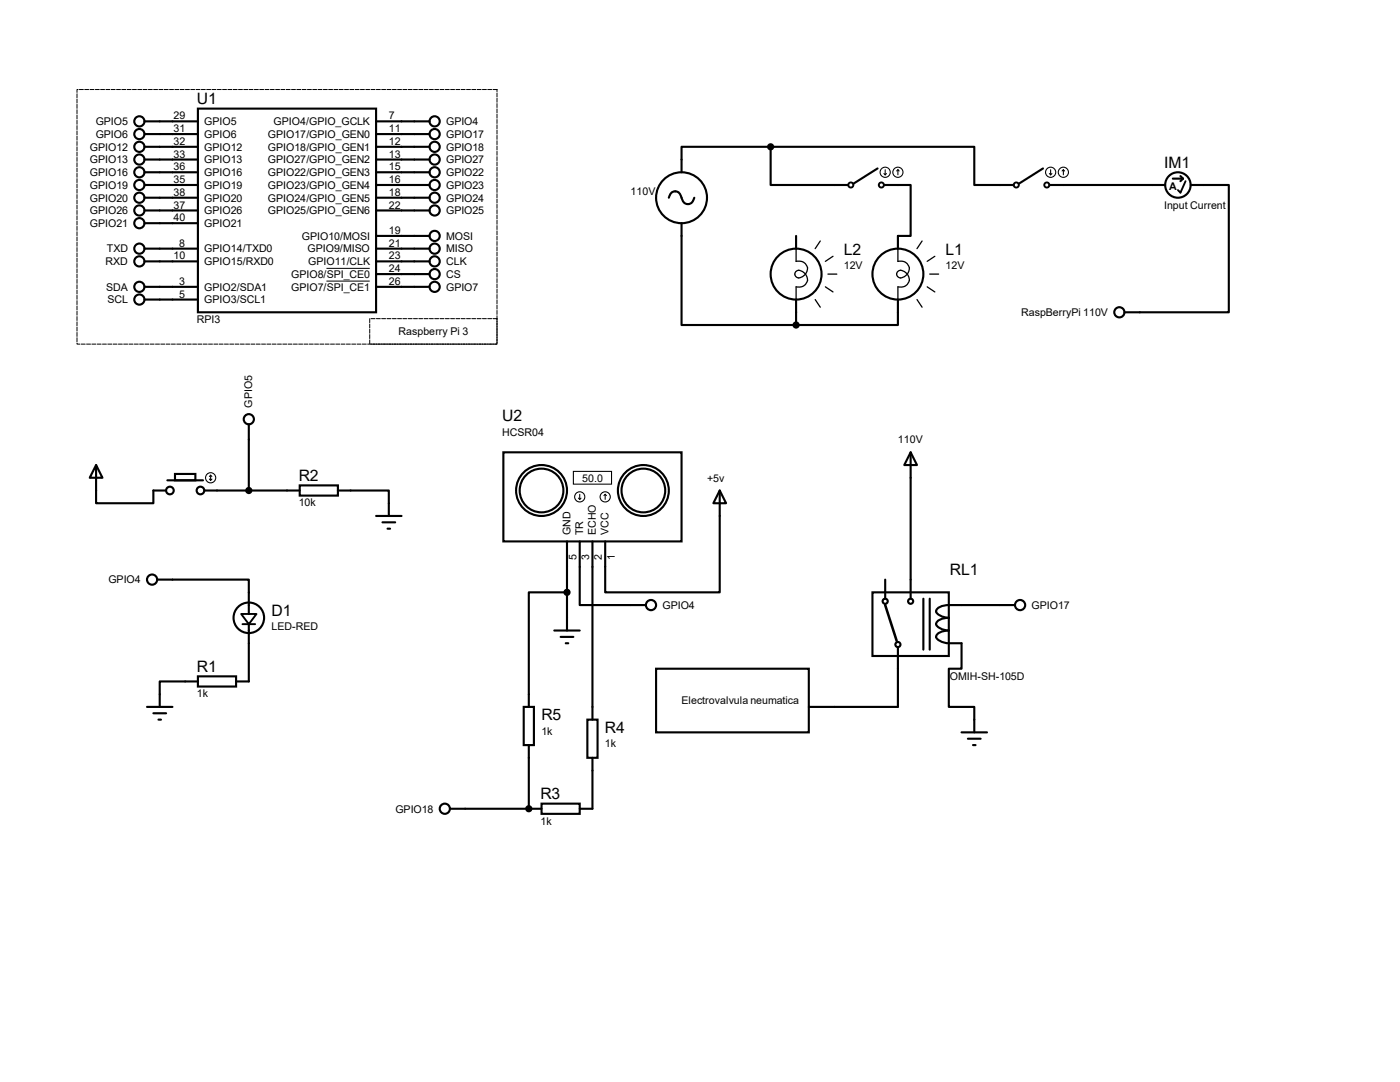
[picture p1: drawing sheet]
<svg xmlns="http://www.w3.org/2000/svg" width="279mm" height="216mm" viewBox="0 0 279 216" stroke-linecap="round" stroke-linejoin="round" font-family="sans-serif">
<g fill="none" stroke="#000" stroke-width=".42">
<path d="M28.8 24.2h10.7M28.8 26.8h10.7M28.8 29.3h10.7M28.8 31.8h10.7M28.8 34.4h10.7M28.8 36.9h10.7M28.8 39.5h10.7M39.5 21.7h35.6v40.6h-35.6zM75.1 24.2h10.6M75.1 26.8h10.6M75.1 29.3h10.6M75.1 31.8h10.6"/>
<path d="M75.1 34.4h10.6M75.1 36.9h10.6M75.1 39.5h10.6M133.5 39.5a1.27 1.27 0 0 1 1.2-1.3 1.27 1.27 0 0 1 1.3 1.3 1.27 1.27 0 0 0 1.3 1.2 1.27 1.27 0 0 0 1.3-1.2M153.8 29.3h-17.8v5.1M153.8 29.3v7.6h15.5M153.8 29.3h40.6v7.6h7.9M175.1 33.6l-4.8 3.1M176.4 36.9h5.3v10.2h-2.5v2.5M208.2 33.6l-4.9 3.1M209.4 36.9h23.1M234.1 35.6h2"/>
<path d="M235.6 35.1l.5 .5M236.1 35.6l-.5 .6M237.6 36.9h7.6v25.4h-20.8M28.8 42h10.7M28.8 44.5h10.7M28.8 57.2h10.7M28.8 59.8h10.7M28.8 49.6h10.7M28.8 52.2h10.7M75.1 42h10.6M75.1 57.2h10.6M75.1 49.6h10.6"/>
<path d="M75.1 52.2h10.6M75.1 47.1h10.6M75.1 54.7h10.6M136 44.5v20.4h22.9M158.9 47.1v2.5M158.9 59.8v5.1M179.2 59.8v5.1h-20.3M19.2 92.8l1.2 2.5h-2.5zM19.2 92.8v7.6h11.4v-2.5h2.5M33.4 95.8h7.1M34.9 94.6h4.1v1.2h-4.1zM40.8 97.9h19"/>
<path d="M49.7 84.7v13.2M59.8 96.9h7.6v2h-7.6zM67.4 97.9h10.2v5.1M100.5 90.3h35.5v17.7h-35.5zM143.6 97.9l1.3 2.5h-2.5zM143.6 97.9v20.3h-22.8v-10.2M181.7 90.3l1.3 2.5h-2.5zM181.7 90.3v29.2M31.4 115.7h18.3v6.8M75.1 103h5M76.3 104.2h2.6M77.3 105.5h.6"/>
<path d="M113.2 118.2h-7.7v22.9M113.2 108v17.8M115.7 108v12.7h13.2M118.2 108v35.6M174.1 118.2h15.3v12.7h-15.3zM176.7 115.7v3.8M184.3 119.5v10.1M185.5 119.5v10.1M39.5 135h7.6v2h-7.6zM39.5 136h-7.6v5.1M49.7 124.5v11.5h-2.6M110.6 125.8h5.1"/>
<path d="M111.9 127.1h2.5M112.9 128.4h.5M130.9 133.4h30.5v12.7h-30.5zM179.2 129.1v12h-17.8M202.6 120.7h-13.2a2.31 2.31 0 0 0-2.6 1.3 2.69 2.69 0 0 0 2.6 1.3 2.31 2.31 0 0 0-2.6 1.2 2.69 2.69 0 0 0 2.6 1.3 2.31 2.31 0 0 0-2.6 1.3 2.69 2.69 0 0 0 2.6 1.3h2.5v5h-2.5v7.7h5v5M29.3 141.1h5.1M30.6 142.3h2.5M31.6 143.6h.5M104.5 141.1h2.1v7.6h-2.1zM105.5 148.7v12.7M117.2 143.6h2.1v7.6h-2.1zM118.2 151.2v10.2h-2.5"/>
<path d="M191.9 146.1h5.1M193.2 147.4h2.5M194.2 148.7h.5M89.8 161.4h18.3M108.1 160.4h7.6v2h-7.6z"/>
<circle cx="27.8" cy="24.2" r="1.02"/>
<circle cx="27.8" cy="29.3" r="1.02"/>
<circle cx="27.8" cy="36.9" r="1.02"/>
<circle cx="27.8" cy="39.5" r="1.02"/>
<circle cx="27.8" cy="34.4" r="1.02"/>
<circle cx="27.8" cy="26.8" r="1.02"/>
<circle cx="27.8" cy="31.8" r="1.02"/>
<circle cx="86.7" cy="29.3" r="1.02"/>
<circle cx="86.7" cy="31.8" r="1.02"/>
<circle cx="86.7" cy="34.4" r="1.02"/>
<circle cx="86.7" cy="26.8" r="1.02"/>
<circle cx="86.7" cy="36.9" r="1.02"/>
<circle cx="86.7" cy="24.2" r="1.02"/>
<circle cx="86.7" cy="39.5" r="1.02"/>
<circle cx="136" cy="39.5" r="5.1"/>
<circle cx="235.1" cy="36.9" r="2.54"/>
<circle cx="27.8" cy="57.2" r="1.02"/>
<circle cx="27.8" cy="44.5" r="1.02"/>
<circle cx="27.8" cy="42" r="1.02"/>
<circle cx="27.8" cy="49.6" r="1.02"/>
<circle cx="27.8" cy="59.8" r="1.02"/>
<circle cx="27.8" cy="52.2" r="1.02"/>
<circle cx="86.7" cy="54.7" r="1.02"/>
<circle cx="86.7" cy="49.6" r="1.02"/>
<circle cx="86.7" cy="42" r="1.02"/>
<circle cx="86.7" cy="57.2" r="1.02"/>
<circle cx="86.7" cy="52.2" r="1.02"/>
<circle cx="86.7" cy="47.1" r="1.02"/>
<circle cx="158.9" cy="54.7" r="5.1"/>
<circle cx="179.2" cy="54.7" r="5.1"/>
<circle cx="223.4" cy="62.3" r="1.02"/>
<circle cx="33.9" cy="97.9" r=".76"/>
<circle cx="40" cy="97.9" r=".76"/>
<circle cx="49.7" cy="83.7" r="1.02"/>
<circle cx="108.1" cy="97.9" r="4.4"/>
<circle cx="108.1" cy="97.9" r="5.1"/>
<circle cx="128.4" cy="97.9" r="4.4"/>
<circle cx="128.4" cy="97.9" r="5.1"/>
<circle cx="30.4" cy="115.7" r="1.02"/>
<circle cx="176.7" cy="120" r=".51"/>
<circle cx="181.7" cy="120" r=".51"/>
<circle cx="49.7" cy="123.3" r="3"/>
<circle cx="129.9" cy="120.7" r="1.02"/>
<circle cx="179.2" cy="128.6" r=".51"/>
<circle cx="203.6" cy="120.7" r="1.02"/>
<circle cx="88.8" cy="161.4" r="1.02"/>
</g>
<circle cx="105.5" cy="161.4" r=".21" fill="#000"/>
<path d="M65.2 53.6h8.6M65.2 56.1h8.6" fill="none" stroke="#000" stroke-width=".2"/>
<path d="M15.4 17.9h83.8v50.8h-83.8zM73.8 63.6h25.4v5.1h-25.4z" fill="none" stroke="#000" stroke-width=".2" stroke-dasharray=".8 .3"/>
<g fill="none" stroke="#000" stroke-width=".38">
<path d="M236.6 36.2l-1 2.2-.5-.5M48.1 122.5h3.1l-1.5 2zM48.4 124.5h2.5"/>
<circle cx="169.8" cy="36.9" r=".51"/>
<circle cx="175.9" cy="36.9" r=".51"/>
<circle cx="202.8" cy="36.9" r=".51"/>
<circle cx="208.9" cy="36.9" r=".51"/>
</g>
<g fill="none" stroke="#000" stroke-width=".21">
<path d="M176.4 34.6l.3 .3M176.7 33.9v1M176.9 34.6l-.2 .3M179.2 33.9l-.3 .2M179.2 33.9l.3 .2M179.2 33.9v1M209.4 34.6l.3 .3M209.7 33.9v1M209.9 34.6l-.2 .3M212.2 33.9l-.2 .2M212.2 33.9l.3 .2M212.2 33.9v1"/>
<path d="M41.8 95.6l.2 .2M42 94.8v1M42 94.8l-.2 .3M42 94.8l.3 .3M42.3 95.6l-.3 .2M114.4 94.1h7.6v2.5h-7.6zM115.4 99.4l.3 .3M115.7 98.6v1.1M116 99.4l-.3 .3M120.8 98.6l-.3 .3M120.8 98.6l.2 .3M120.8 98.6v1.1"/>
<circle cx="176.7" cy="34.4" r="1.02"/>
<circle cx="179.2" cy="34.4" r="1.02"/>
<circle cx="209.7" cy="34.4" r="1.02"/>
<circle cx="212.2" cy="34.4" r="1.02"/>
<circle cx="42" cy="95.3" r="1.02"/>
<circle cx="115.7" cy="99.1" r="1.02"/>
<circle cx="120.8" cy="99.1" r="1.02"/>
</g>
<g fill="#000" stroke="#000" stroke-width=".42">
<circle cx="153.8" cy="29.3" r=".51"/>
<circle cx="158.9" cy="64.9" r=".51"/>
<circle cx="49.7" cy="97.9" r=".51"/>
<circle cx="113.2" cy="118.2" r=".51"/>
<circle cx="105.5" cy="161.4" r=".51"/>
</g>
<path d="M158.9 49.6v2.6a1.69 1.69 0 0 1 2.2 1.1 1.69 1.69 0 0 1-1.4 2.1 .77 .77 0 0 1-1.1-.7 .77 .77 0 0 1 1.1-.7 1.68 1.68 0 0 1 1.4 1.4 1.68 1.68 0 0 1-1 1.8h-1.2v2.6M162.7 59.8l1 1.5M163.7 48.1l-1 1.5M164.7 57.2l1.5 1.1M165.2 54.7h1.8M166.2 51.1l-1.5 1.1M179.2 49.6v2.6a1.69 1.69 0 0 1 2.2 1.1 1.69 1.69 0 0 1-1.4 2.1 .77 .77 0 0 1-1.1-.7 .77 .77 0 0 1 1.1-.7 1.68 1.68 0 0 1 1.4 1.4 1.68 1.68 0 0 1-1 1.8h-1.2v2.6M183 59.8l1 1.5M184 48.1l-1 1.5M185 57.2l1.6 1.1M185.5 54.7h1.8M186.6 51.1l-1.6 1.1" fill="none" stroke="#000" stroke-width=".25"/>
<path d="M176.7 120.7l2.2 7.1" fill="none" stroke="#000" stroke-width=".51"/>
<g font-size="3.1">
<text x="39.3" y="20.8">U1</text>
<text x="232.3" y="33.5">IM1</text>
<text x="168.4" y="50.8">L2</text>
<text x="188.7" y="50.8">L1</text>
<text x="100.2" y="84">U2</text>
<text x="59.6" y="96">R2</text>
<text x="189.6" y="114.8">RL1</text>
<text x="54.2" y="122.9">D1</text>
<text x="39.3" y="134.1">R1</text>
<text x="108" y="143.7">R5</text>
<text x="120.7" y="146.2">R4</text>
<text x="107.9" y="159.5">R3</text>
</g>
<g font-size="2.1">
<text x="34.6" y="23.8">29</text>
<text x="77.6" y="23.8">7</text>
<text x="19.1" y="25">GPIO5</text>
<text x="19.1" y="27.5">GPIO6</text>
<text x="34.6" y="26.4">31</text>
<text x="34.6" y="28.9">32</text>
<text x="40.8" y="25">GPIO5</text>
<text x="40.8" y="27.5">GPIO6</text>
<text x="53.5" y="27.5">GPIO17/GPIO_GEN0</text>
<text x="54.6" y="25">GPIO4/GPIO_GCLK</text>
<text x="77.6" y="26.4">11</text>
<text x="77.6" y="28.9">12</text>
<text x="89" y="25">GPIO4</text>
<text x="89" y="27.5">GPIO17</text>
<text x="17.9" y="30.1">GPIO12</text>
<text x="17.9" y="32.6">GPIO13</text>
<text x="17.9" y="35.1">GPIO16</text>
<text x="34.6" y="31.5">33</text>
<text x="34.6" y="34">36</text>
<text x="40.8" y="32.6">GPIO13</text>
<text x="40.8" y="30.1">GPIO12</text>
<text x="40.8" y="35.1">GPIO16</text>
<text x="53.5" y="32.6">GPIO27/GPIO_GEN2</text>
<text x="53.5" y="35.1">GPIO22/GPIO_GEN3</text>
<text x="53.5" y="30.1">GPIO18/GPIO_GEN1</text>
<text x="77.6" y="31.5">13</text>
<text x="77.6" y="34">15</text>
<text x="89" y="30.1">GPIO18</text>
<text x="89" y="32.6">GPIO27</text>
<text x="89" y="35.1">GPIO22</text>
<text x="17.9" y="37.7">GPIO19</text>
<text x="17.9" y="40.2">GPIO20</text>
<text x="34.6" y="36.5">35</text>
<text x="34.6" y="41.6">37</text>
<text x="34.6" y="39.1">38</text>
<text x="40.8" y="37.7">GPIO19</text>
<text x="40.8" y="40.2">GPIO20</text>
<text x="53.5" y="37.7">GPIO23/GPIO_GEN4</text>
<text x="53.5" y="40.2">GPIO24/GPIO_GEN5</text>
<text x="77.6" y="36.5">16</text>
<text x="77.6" y="39.1">18</text>
<text x="77.6" y="41.6">22</text>
<text x="89" y="37.7">GPIO23</text>
<text x="89" y="40.2">GPIO24</text>
<text x="125.9" y="38.9">110V</text>
<text x="232.3" y="41.6">Input Current</text>
<text x="233.3" y="38">A</text>
<text x="17.9" y="42.8">GPIO26</text>
<text x="17.9" y="45.3">GPIO21</text>
<text x="34.6" y="44.2">40</text>
<text x="40.8" y="42.8">GPIO26</text>
<text x="40.8" y="45.3">GPIO21</text>
<text x="53.5" y="42.8">GPIO25/GPIO_GEN6</text>
<text x="60.2" y="47.8">GPIO10/MOSI</text>
<text x="77.6" y="46.7">19</text>
<text x="89" y="42.8">GPIO25</text>
<text x="89" y="47.8">MOSI</text>
<text x="21.1" y="52.9">RXD</text>
<text x="21.3" y="50.4">TXD</text>
<text x="34.6" y="51.8">10</text>
<text x="35.8" y="49.2">8</text>
<text x="40.8" y="52.9">GPIO15/RXD0</text>
<text x="40.8" y="50.4">GPIO14/TXD0</text>
<text x="61.4" y="50.4">GPIO9/MISO</text>
<text x="61.5" y="52.9">GPIO11/CLK</text>
<text x="77.6" y="49.2">21</text>
<text x="77.6" y="51.8">23</text>
<text x="89" y="52.9">CLK</text>
<text x="89" y="50.4">MISO</text>
<text x="168.4" y="53.7">12V</text>
<text x="188.7" y="53.7">12V</text>
<text x="21.2" y="58">SDA</text>
<text x="35.8" y="56.9">3</text>
<text x="35.8" y="59.4">5</text>
<text x="40.8" y="58">GPIO2/SDA1</text>
<text x="58.1" y="55.5">GPIO8/SPI_CE0</text>
<text x="58.1" y="58">GPIO7/SPI_CE1</text>
<text x="77.6" y="54.3">24</text>
<text x="77.6" y="56.9">26</text>
<text x="89" y="58">GPIO7</text>
<text x="89" y="55.5">CS</text>
<text x="21.4" y="60.5">SCL</text>
<text x="39.3" y="64.5">RPI3</text>
<text x="40.8" y="60.5">GPIO3/SCL1</text>
<text x="203.8" y="63.1">RaspBerryPi 110V</text>
<text x="79.5" y="66.8">Raspberry Pi 3</text>
<text x="50.3" y="81.4" transform="rotate(-90 50.3 81.4)">GPIO5</text>
<text x="100.2" y="86.9">HCSR04</text>
<text x="179.2" y="88.5">110V</text>
<text x="59.6" y="101">10k</text>
<text x="116.2" y="96.1">50.0</text>
<text x="141.1" y="96.1">+5v</text>
<text x="113.8" y="106.8" transform="rotate(-90 113.8 106.8)">GND</text>
<text x="116.4" y="106.8" transform="rotate(-90 116.4 106.8)">TR</text>
<text x="118.9" y="106.8" transform="rotate(-90 118.9 106.8)">ECHO</text>
<text x="121.5" y="106.8" transform="rotate(-90 121.5 106.8)">VCC</text>
<text x="115.1" y="111.8" transform="rotate(-90 115.1 111.8)">5</text>
<text x="117.6" y="111.8" transform="rotate(-90 117.6 111.8)">3</text>
<text x="120.1" y="111.8" transform="rotate(-90 120.1 111.8)">2</text>
<text x="122.7" y="111.8" transform="rotate(-90 122.7 111.8)">1</text>
<text x="21.6" y="116.4">GPIO4</text>
<text x="54.2" y="125.8">LED-RED</text>
<text x="132.2" y="121.5">GPIO4</text>
<text x="205.9" y="121.5">GPIO17</text>
<text x="189.6" y="135.6">OMIH-SH-105D</text>
<text x="39.3" y="139.1">1k</text>
<text x="136" y="140.5">Electrovalvula neumatica</text>
<text x="108" y="146.6">1k</text>
<text x="120.7" y="149.1">1k</text>
<text x="78.9" y="162.1">GPIO18</text>
<text x="107.9" y="164.5">1k</text>
</g>
</svg>
